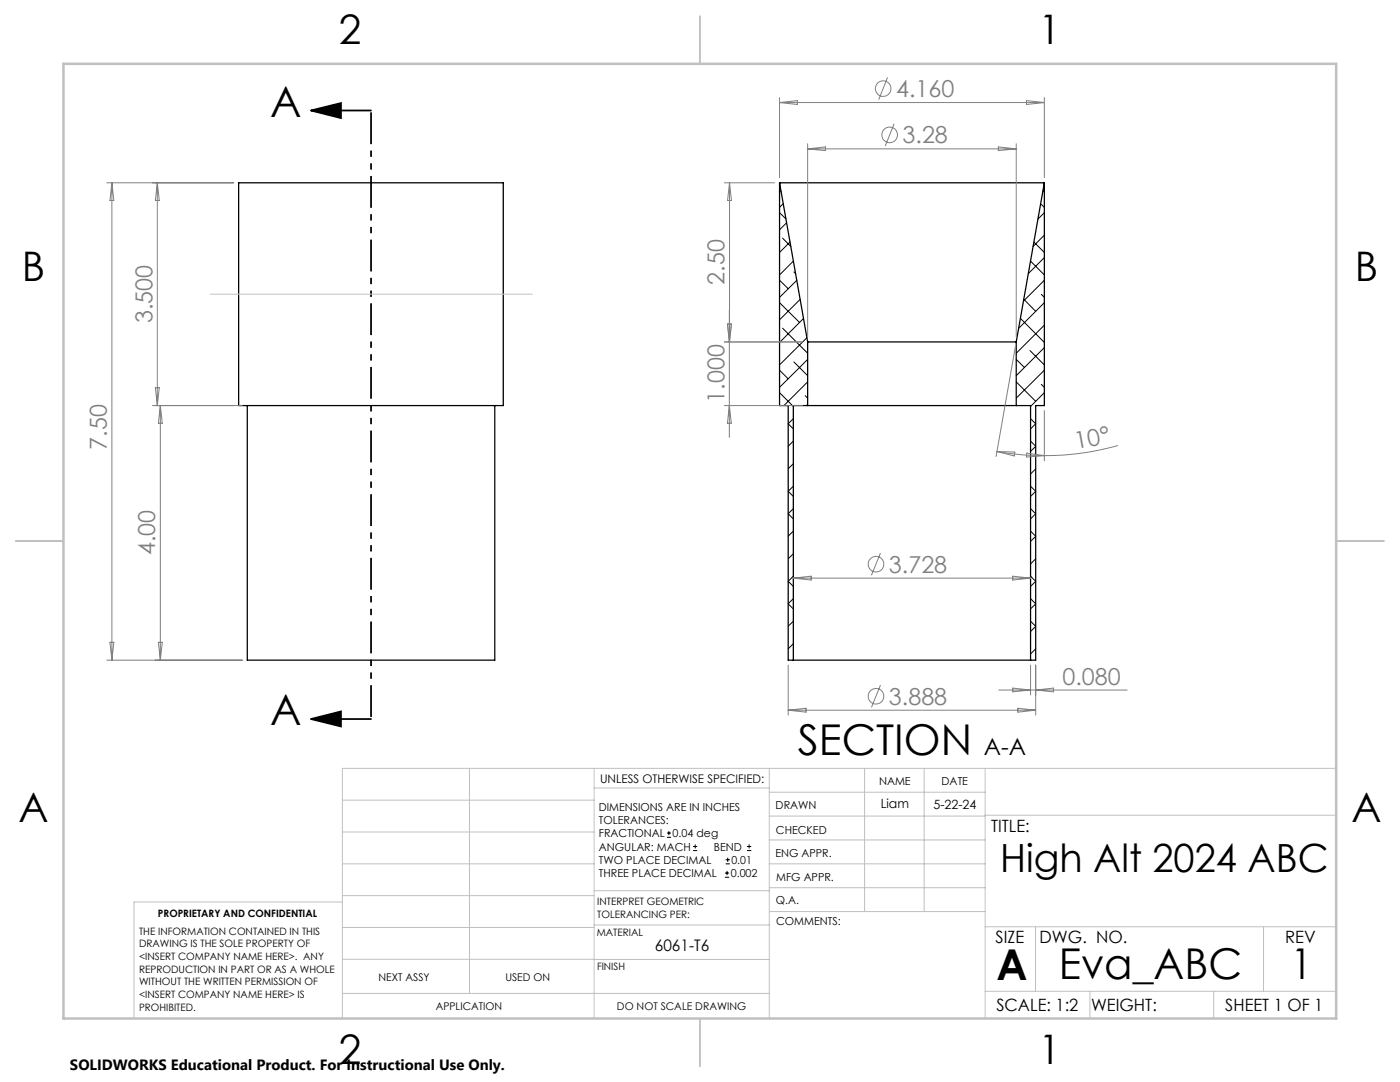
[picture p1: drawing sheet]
<svg xmlns="http://www.w3.org/2000/svg" width="279mm" height="216mm" viewBox="0 0 279 216" stroke-linecap="round" stroke-linejoin="round" font-family="sans-serif">
<g fill="none" stroke="#000" stroke-width=".25">
<path d="M47.6 36.5h52.8v44.4h-52.8zM155.6 36.5h52.8M155.6 36.5v44.4h1.7v50.8h1M155.6 36.5l5.6 31.7M208.4 36.5v44.4h-1.7v50.8h-1M208.4 36.5l-5.6 31.7M161.2 68.2h41.6M161.2 68.2v12.7M202.8 68.2v12.7M49.4 80.9v50.8h49.3v-50.8M161.2 80.9h41.6M161.2 80.9h-2.9v50.8"/>
<path d="M202.8 80.9h2.9v50.8M158.3 131.7h47.4"/>
</g>
<g fill="none" stroke="#000" stroke-width=".2">
<path d="M155.6 38l.3 .3M155.6 36.8v.1M208.4 36.8v.1M208.4 38l-.3 .3M155.6 55.9l1.7 1.7M155.6 42.4l1.3 1.3M156.2 47.5l1.6 1.7M156.3 40.6l-.7 .8M157 44.5l-1.4 1.4M157.7 48.3l-2.1 2.1M158.3 52.1l-2.7 2.8M158.4 54.3l.4 .3"/>
<path d="M159 55.9l-3.4 3.4M159.7 59.7l-4.1 4.1M204.3 59.7l2.4 2.4M205.7 52.1l2.7 2.8M206.3 48.3l2.1 2.1M207.8 58.7l.6 .6M207.8 40.8l.6 .6M208.4 42.4l-1.2 1.3M208.4 46.9l-2.2 2.3M208.4 51.4l-3.2 3.2M208.4 55.9l-4.1 4.2M155.6 78.4l2.7 2.7"/>
<path d="M155.6 73.9l1.7 1.7M155.6 60.4l4 3.9M156.2 65.5l5 5M158.4 72.2l2.8 2.8M160.4 63.5l-4.8 4.8M160.7 79l.5 .4M161 67.4l-5.4 5.4M161.2 71.7l-5.6 5.6M161.2 76.2l-4.7 4.7M202.8 76.2l3.9 3.9M202.8 71.7l1.7 1.6M203.7 63.5l4.7 4.8"/>
<path d="M205.6 70l2.8 2.8M207.8 76.7l.6 .6M208.4 60.4l-5.1 5.1M208.4 64.9l-5.6 5.6M208.4 69.4l-5.6 5.6M208.4 73.9l-5.6 5.5M208.4 78.4l-2.7 2.7M158.3 88l-1 1M158.3 97l-1 1 1 1.1M158.3 83.5l-1 1.1 1 1M158.3 92.5l-1 1M161.2 80.7l-.2 .2"/>
<path d="M205.7 83.5l1 1.1-1 1M205.7 88l1 1.1-1 1M205.7 97l1 1-1 1.1M206.7 93.6l-1 1M158.3 110.5l-1 1M158.3 119.5l-1 1 1 1M158.3 101.5l-1 1 1 1M158.3 106l-1 1M158.3 115l-1 1 1 1M205.7 101.5l1 1-1 1M205.7 106l1 1-1 1M205.7 115l1 1-1 1"/>
<path d="M205.7 119.5l1 1-1 1M206.7 111.5l-1 1M158.3 124l-1 1M158.3 128.4l-1 1.1M205.7 124l1 1M206.7 125l-1 1M206.7 129.5l-1 1M133.1 167.1h.8M133.1 166.2h.8M133.5 165.8v.9M138.3 169.7h.8M138.3 168.9h.8"/>
<path d="M138.7 168.5v.8M144.7 175h.8M144.7 174.2h.8M144.8 172.4h.9M144.8 171.6h.9M145.1 173.8v.8M145.2 171.1v.9M149.1 169.7h.8M149.1 168.9h.8M149.5 168.5v.8"/>
</g>
<g fill="none" stroke="#808080" stroke-width=".2">
<path d="M155.6 19.5v16M177.1 15.5l-1.7 4.4M208.4 19.5v16M21.3 36.5h25.3M22.3 36.5l.4 3.5h-.8zM22.3 36.5v95.2M31.4 36.5l.4 3.5h-.8zM31.4 36.5v44.4M144.6 36.5h10M145.6 36.5v31.7M145.6 36.5l.4 3.5h-.8zM155.6 20.5h52.8"/>
<path d="M155.6 20.5l3.5-.4v.7zM161.2 28.7v38.5M161.2 29.7h41.6M161.2 29.7l3.5-.4v.8zM178.4 24.7l-1.7 4.4M199.2 29.3l3.6 .4-3.6 .4zM202.8 28.7v38.5M204.9 20.1l3.5 .4-3.5 .3zM31 77.4h.8l-.4 3.5zM145.2 64.7h.8l-.4 3.5M145.2 64.7l.4 3.5 .3-3.5M145.2 64.7l.4 3.5"/>
<path d="M145.6 61.9v25.4M160.2 68.2h-15.6M202.6 69.2l-3.8 21.9M30.4 80.9h18M32 80.9v50.8M32 80.9l.4 3.6h-.8zM144.6 80.9h15.6M145.6 80.9l.3 3.6h-.7zM199 90.1a53.9 53.9 0 0 0 9.4 .8M199 90.1l3.5 .1-.1 .8zM204.9 90.4l3.5 .5-3.5 .3zM208.4 81.9v10"/>
<path d="M223.1 88.9a53.4 53.4 0 0 1-14.7 2M158.3 115.4h47.4M158.3 115.4l3.6-.4v.7zM175.7 110.3l-1.8 4.5M202.1 115l3.6 .4-3.6 .3zM21.3 131.7h27.1M21.9 128.2h.8l-.4 3.5zM31.6 128.2h.8l-.4 3.5zM157.3 132.7v10M175.7 136.7l-1.8 4.4M199.3 137.7h25.6M202.1 137.3l3.6 .4-3.6 .3z"/>
<path d="M205.7 132.7v6M206.7 132.7v10M206.7 137.7l3.6-.4v.7zM157.3 141.7h49.4M157.3 141.7l3.6-.4v.8zM203.1 141.3l3.6 .4-3.6 .4z"/>
<circle cx="176.2" cy="17.7" r="1.56"/>
<circle cx="177.6" cy="26.9" r="1.55"/>
<circle cx="174.8" cy="112.6" r="1.56"/>
<circle cx="174.8" cy="138.9" r="1.56"/>
</g>
<path d="M62.1 22l6-1.4v3zM62.1 22h11.9M62.1 143.5l6-1.5v3zM62.1 143.5h11.9" fill="none" stroke="#000" stroke-width=".35"/>
<path d="M74.1 22v121.4" fill="none" stroke="#000" stroke-width=".35" stroke-dasharray="6.3 1.3 1.3 1.3 1.3 1.3" stroke-dashoffset="-.4" stroke-linecap="butt"/>
<g fill="none" stroke="#c0c0c0" stroke-width=".2">
<path d="M42 58.7h64.3M68.3 159.7h50.3M93.7 153.3v44.9M118.6 153.3v49.9M118.6 157.2h34.9M153.5 153.3v49.9M153.5 158.1h43.1M172.5 153.3v28.6M184.4 153.3v28.6M196.6 153.3v49.9M266.7 153.3h-198.4v49.9M68.3 178.7h50.3"/>
<path d="M68.3 172.4h50.3M68.3 166h50.3M68.3 180h-41.6v23.2M118.6 177.7h35M153.5 167.6h43.1M153.5 162.8h43.1M153.5 172.4h43.1M153.5 177.1h43.1M196.6 162.7h70.1M68.3 198.2h85.2M68.3 191.4l85.2 .1M68.3 185.1h50.3"/>
<path d="M118.6 184.6h35M153.6 181.9h43M196.6 197.8h70.1M196.6 184.9h70.1M206.7 184.9v12.9M217.5 197.8v5.4M242.2 197.8v5.4M252.2 184.9v12.9"/>
</g>
<path d="M139.7 3.2v9.5M3.1 107.9h9.6M266.7 107.9h9.5M139.7 203.2v9.6" fill="none" stroke="#c0c0c0" stroke-width=".25"/>
<path d="M12.7 12.7h254v190.5h-254z" fill="none" stroke="#c0c0c0" stroke-width=".5"/>
<path d="M62.1 22l6-1.4v3zM62.1 143.5l6-1.5v3z" fill="#000"/>
<g font-size="8.5">
<text x="53.9" y="23.2">A</text>
<text x="53.9" y="144.7">A</text>
<text x="159.2" y="150.7">SECTION</text>
<text x="198.9" y="195.5">A</text>
<text x="211.3" y="195.4">Eva_ABC</text>
<text x="257.6" y="195.4">1</text>
</g>
<g font-size="8.1">
<text x="67.6" y="8.9">2</text>
<text x="207.3" y="8.9">1</text>
<text x="4.4" y="56.2">B</text>
<text x="270.4" y="56.2">B</text>
<text x="3.7" y="164.1">A</text>
<text x="269.7" y="164.1">A</text>
<text x="67.6" y="212.4">2</text>
<text x="207.3" y="212.4">1</text>
</g>
<text font-size="7.8" x="199.6" y="174">High Alt 2024 ABC</text>
<g font-size="4.7" fill="#808080">
<text x="178.8" y="19.4">4.160</text>
<text x="180.1" y="28.6">3.28</text>
<text x="144.6" y="56.8" transform="rotate(-90 144.6 56.8)">2.50</text>
<text x="30.4" y="64.5" transform="rotate(-90 30.4 64.5)">3.500</text>
<text x="144.6" y="80.4" transform="rotate(-90 144.6 80.4)">1.000</text>
<text x="21.3" y="89.7" transform="rotate(-90 21.3 89.7)">7.50</text>
<text x="214.8" y="89.6" transform="rotate(-11 214.8 89.6)">10°</text>
<text x="31" y="110.8" transform="rotate(-90 31 110.8)">4.00</text>
<text x="177.4" y="114.3">3.728</text>
<text x="212" y="136.6">0.080</text>
<text x="177.4" y="140.6">3.888</text>
</g>
<text font-size="4.7" x="196.4" y="150.7">A-A</text>
<g font-size="3.4">
<text x="197.8" y="166">TITLE:</text>
<text x="198.7" y="188.1">SIZE</text>
<text x="207.5" y="188.1">DWG. NO.</text>
<text x="256.5" y="188.2">REV</text>
<text x="198.8" y="201.7">SCALE: 1:2</text>
<text x="217.7" y="201.8">WEIGHT:</text>
<text x="244.5" y="201.7">SHEET 1 OF 1</text>
</g>
<text font-size="3.2" x="130.7" y="189.8">6061-T6</text>
<text font-size="3" x="14" y="213.5">SOLIDWORKS Educational Product. For Instructional Use Only.</text>
<g font-size="2.5">
<text x="175.8" y="161.3">Liam</text>
<text x="186.3" y="161.4">5-22-24</text>
</g>
<text font-size="2.4" x="119.8" y="156.2">UNLESS OTHERWISE SPECIFIED:</text>
<g font-size="2.2">
<text x="119.5" y="161.8">DIMENSIONS ARE IN INCHES</text>
<text x="154.8" y="161.4">DRAWN</text>
<text x="175.4" y="156.6">NAME</text>
<text x="187.9" y="156.7">DATE</text>
<text x="119.5" y="164.4">TOLERANCES:</text>
<text x="119.5" y="167.1">FRACTIONAL</text>
<text x="134.2" y="167.1">0.04 deg</text>
<text x="154.9" y="166.3">CHECKED</text>
<text x="119.5" y="172.4">TWO PLACE DECIMAL</text>
<text x="119.5" y="169.7">ANGULAR: MACH</text>
<text x="142.5" y="169.7">BEND</text>
<text x="146" y="172.4">0.01</text>
<text x="154.8" y="171">ENG APPR.</text>
<text x="119.5" y="175">THREE PLACE DECIMAL</text>
<text x="145.8" y="175">0.002</text>
<text x="154.9" y="175.7">MFG APPR.</text>
<text x="154.9" y="180.4">Q.A.</text>
<text x="154.9" y="184.6">COMMENTS:</text>
</g>
<g font-size="2.1">
<text x="75.5" y="195.7">NEXT ASSY</text>
<text x="100.9" y="195.7">USED ON</text>
<text x="86.9" y="201.5">APPLICATION</text>
<text x="123.1" y="201.6">DO NOT SCALE DRAWING</text>
</g>
<g font-size="2">
<text x="31.5" y="182.9">PROPRIETARY AND CONFIDENTIAL</text>
<text x="119.2" y="180.6">INTERPRET GEOMETRIC</text>
<text x="119.2" y="183.1">TOLERANCING PER:</text>
<text x="27.8" y="186.5">THE INFORMATION CONTAINED IN THIS</text>
<text x="27.8" y="189">DRAWING IS THE SOLE PROPERTY OF</text>
<text x="27.8" y="191.6">&lt;INSERT COMPANY NAME HERE&gt;. ANY</text>
<text x="119.1" y="186.7">MATERIAL</text>
<text x="27.8" y="194.1">REPRODUCTION IN PART OR AS A WHOLE</text>
<text x="27.8" y="196.6">WITHOUT THE WRITTEN PERMISSION OF</text>
<text x="119.1" y="193.5">FINISH</text>
<text x="27.8" y="199.1">&lt;INSERT COMPANY NAME HERE&gt; IS</text>
<text x="27.8" y="201.7">PROHIBITED.</text>
</g>
</svg>
